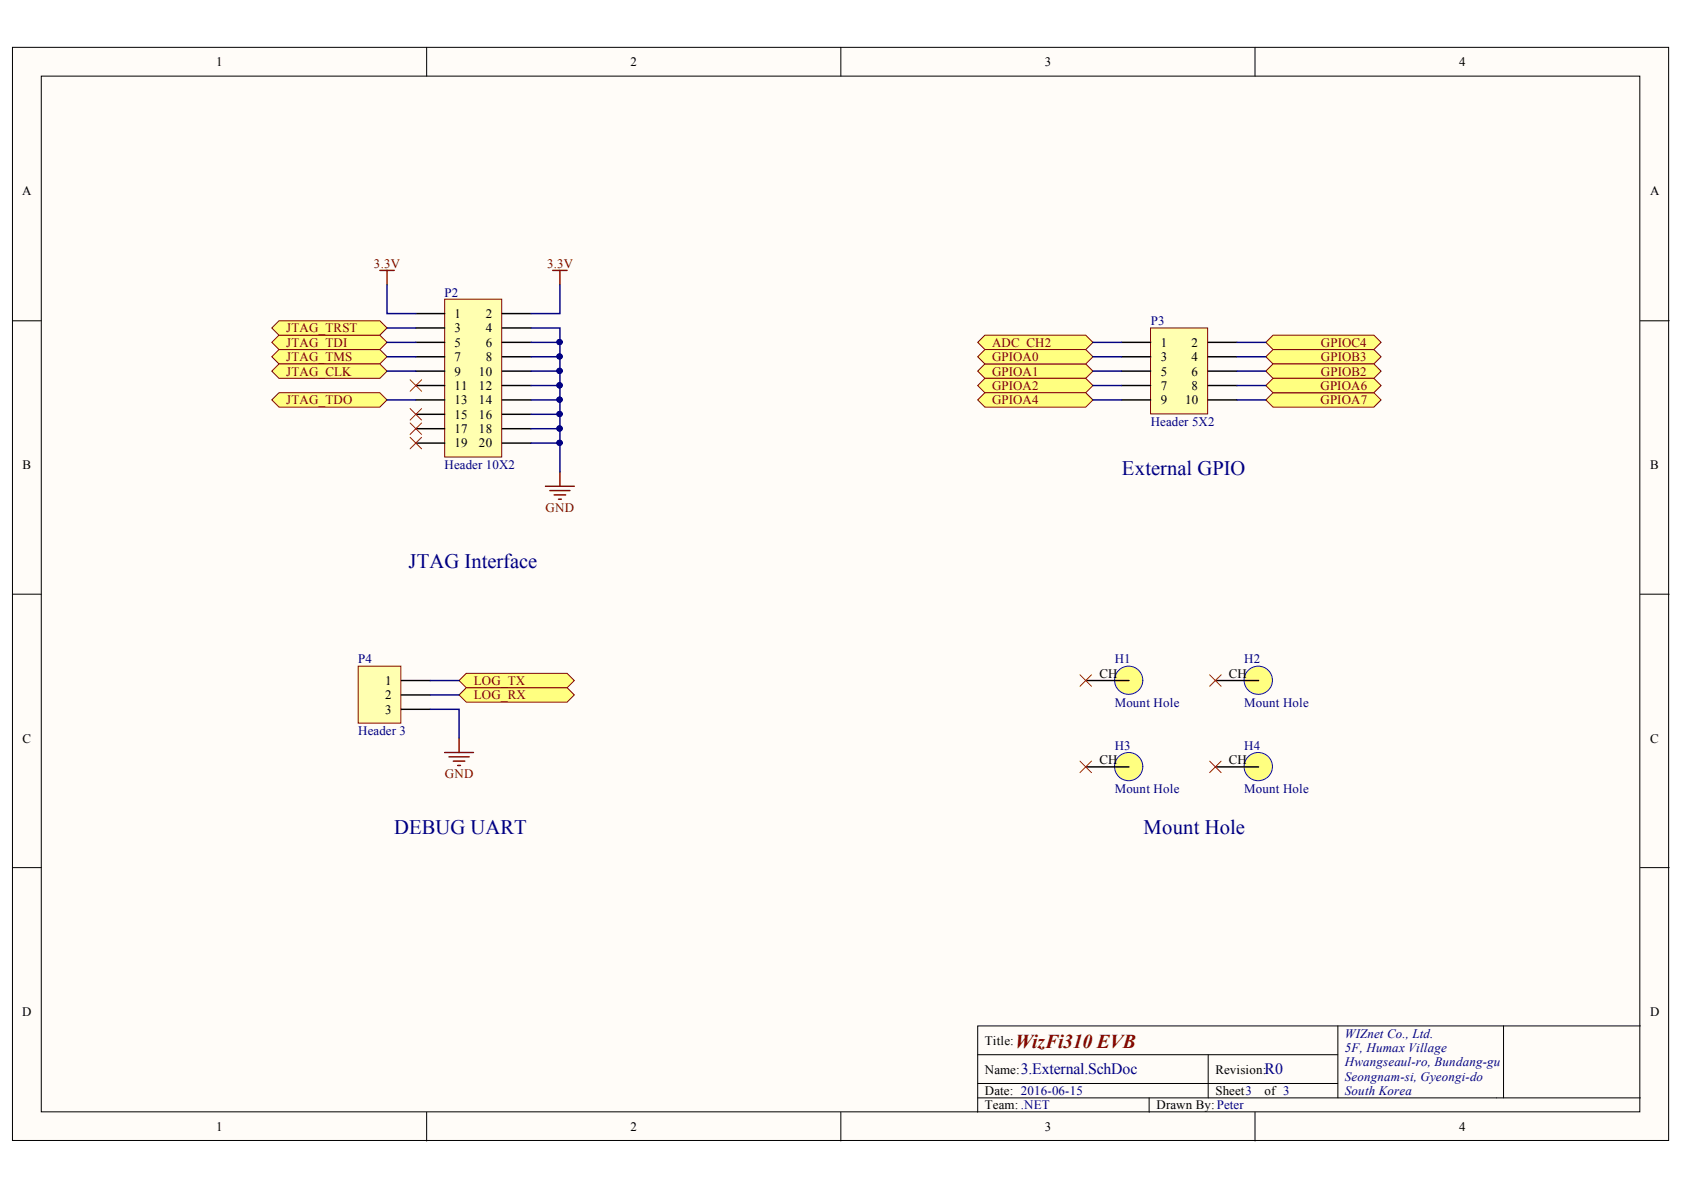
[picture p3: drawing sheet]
<svg xmlns="http://www.w3.org/2000/svg" width="297mm" height="210mm" viewBox="0 0 297 210" stroke-linecap="round" stroke-linejoin="round" font-family="sans-serif">
<g fill="#fffcf8" stroke="#000" stroke-width=".18">
<path d="M2.2 8.4h292.1v192.8h-292.1z"/>
<path d="M7.3 13.4h281.9v182.7h-281.9z"/>
</g>
<g fill="none" stroke="#000" stroke-width=".18">
<path d="M75.3 8.4v5M148.3 8.4v5M221.4 8.4v5M2.2 56.6h5.1M289.3 56.6h5.1M2.2 104.8h5.1M289.3 104.8h5.1M2.2 153h5.1M289.3 153h5.1M75.3 196.2v5.1M148.3 196.2v5.1M172.5 186h63.5"/>
<path d="M172.5 193.7h116.8M172.5 191.1h63.5M202.7 193.7v2.5M213.1 186v7.7M221.4 196.2v5.1M236 181v12.7M265.2 181h-92.7v15.2M289.3 181h-24.1v12.7"/>
</g>
<path d="M78.4 52.8h10.1v27.8h-10.1z" fill="#ffffb0" stroke="#800000" stroke-width=".18"/>
<g fill="none" stroke="#000" stroke-width=".25">
<path d="M73.4 55.3h5M73.4 57.8h5M88.6 55.3h5.1M88.6 57.8h5.1M73.4 60.4h5M73.4 62.9h5M73.4 65.5h5M73.4 68h5M73.4 70.5h5M73.4 73.1h5M73.4 75.6h5M73.4 78.2h5"/>
<path d="M88.6 60.4h5.1M88.6 62.9h5.1M88.6 65.5h5.1M88.6 68h5.1M88.6 70.5h5.1M88.6 73.1h5.1M88.6 75.6h5.1M88.6 78.2h5.1"/>
</g>
<g fill="#ffff80" stroke="#800000" stroke-width=".18">
<path d="M47.9 62.9l1.3-1.2h17.8l1.3 1.2-1.3 1.3h-17.8z" fill-rule="evenodd"/>
<path d="M47.9 70.5l1.3-1.2h17.8l1.3 1.2-1.3 1.3h-17.8z" fill-rule="evenodd"/>
<path d="M47.9 60.4l1.3-1.3h17.8l1.3 1.3-1.3 1.3h-17.8z" fill-rule="evenodd"/>
<path d="M47.9 57.8l1.3-1.2h17.8l1.3 1.2-1.3 1.3h-17.8z" fill-rule="evenodd"/>
<path d="M47.9 65.5l1.3-1.3h17.8l1.3 1.3-1.3 1.2h-17.8z" fill-rule="evenodd"/>
</g>
<g fill="none" stroke="#000080" stroke-width=".25">
<path d="M68.3 50.2v5.1h5.1M68.3 57.8h5.1M93.7 57.8h5.1v25.4M98.8 50.2v5.1h-5.1M68.3 60.4h5.1M68.3 62.9h5.1M68.3 65.5h5.1M68.3 70.5h5.1M93.7 60.4h5.1M93.7 62.9h5.1M93.7 65.5h5.1M93.7 70.5h5.1"/>
<path d="M93.7 68h5.1M93.7 73.1h5.1M93.7 75.6h5.1M93.7 78.2h5.1"/>
</g>
<g fill="#000080" stroke="#000080" stroke-width=".18">
<circle cx="98.7" cy="60.3" r=".46"/>
<circle cx="98.7" cy="62.9" r=".46"/>
<circle cx="98.7" cy="65.4" r=".46"/>
<circle cx="98.7" cy="68" r=".47"/>
<circle cx="98.7" cy="70.5" r=".46"/>
<circle cx="98.7" cy="73" r=".46"/>
<circle cx="98.7" cy="75.6" r=".47"/>
<circle cx="98.7" cy="78.1" r=".46"/>
</g>
<path d="M72.3 67l2.1 2M72.3 74.6l2.1 2M72.3 77.1l2.1 2.1M74.4 67l-2.1 2M74.4 74.6l-2.1 2M74.4 77.1l-2.1 2.1" fill="none" stroke="#f00" stroke-width=".18"/>
<path d="M67 47.7h2.5M68.3 47.7v2.5M97.5 47.7h2.5M98.8 47.7v2.5M96.2 85.8h5.1M97 86.5h3.5M97.7 87.3h2.1M98.5 88.1h.5M98.8 83.2v2.6" fill="none" stroke="#800000" stroke-width=".25"/>
<path d="M63.2 117.5h7.5v10.1h-7.5z" fill="#ffffb0" stroke="#800000" stroke-width=".18"/>
<path d="M70.8 120h5.1M70.8 122.6h5.1M70.8 125.1h5.1" fill="none" stroke="#000" stroke-width=".25"/>
<g fill="#ffff80" stroke="#800000" stroke-width=".18">
<path d="M81 120l1.2-1.2h17.8l1.3 1.2-1.3 1.3h-17.8z" fill-rule="evenodd"/>
<path d="M81 122.6l1.2-1.3h17.8l1.3 1.3-1.3 1.2h-17.8z" fill-rule="evenodd"/>
</g>
<path d="M75.9 125.1h5.1v5.1M75.9 120h5.1M75.9 122.6h5.1" fill="none" stroke="#000080" stroke-width=".25"/>
<path d="M78.4 132.7h5.1M79.2 133.5h3.6M80 134.3h2M80.7 135h.5M81 130.2v2.5" fill="none" stroke="#800000" stroke-width=".25"/>
<g fill="#ffff80" stroke="#800000" stroke-width=".18">
<path d="M223.3 62.9l1.2-1.2h17.8l1.3 1.2-1.3 1.3h-17.8z" fill-rule="evenodd"/>
<path d="M223.3 65.5l1.2-1.3h17.8l1.3 1.3-1.3 1.2h-17.8z" fill-rule="evenodd"/>
<path d="M223.3 60.4l1.2-1.3h17.8l1.3 1.3-1.3 1.3h-17.8z" fill-rule="evenodd"/>
<path d="M172.5 60.4l1.2-1.3h17.8l1.3 1.3-1.3 1.3h-17.8z" fill-rule="evenodd"/>
<path d="M172.5 65.5l1.2-1.3h17.8l1.3 1.3-1.3 1.2h-17.8z" fill-rule="evenodd"/>
<path d="M172.5 68l1.2-1.3h17.8l1.3 1.3-1.3 1.3h-17.8z" fill-rule="evenodd"/>
<path d="M172.5 70.5l1.2-1.2h17.8l1.3 1.2-1.3 1.3h-17.8z" fill-rule="evenodd"/>
<path d="M223.3 70.5l1.2-1.2h17.8l1.3 1.2-1.3 1.3h-17.8z" fill-rule="evenodd"/>
<path d="M223.3 68l1.2-1.3h17.8l1.3 1.3-1.3 1.3h-17.8z" fill-rule="evenodd"/>
<path d="M172.5 62.9l1.2-1.2h17.8l1.3 1.2-1.3 1.3h-17.8z" fill-rule="evenodd"/>
</g>
<path d="M202.9 57.8h10.1v15.2h-10.1z" fill="#ffffb0" stroke="#800000" stroke-width=".18"/>
<path d="M197.9 60.4h5M197.9 62.9h5M197.9 65.5h5M197.9 68h5M197.9 70.5h5M213.1 60.4h5.1M213.1 62.9h5.1M213.1 65.5h5.1M213.1 68h5.1M213.1 70.5h5.1" fill="none" stroke="#000" stroke-width=".25"/>
<path d="M192.8 60.4h5.1M192.8 62.9h5.1M192.8 65.5h5.1M192.8 68h5.1M192.8 70.5h5.1M218.2 60.4h5.1M218.2 62.9h5.1M218.2 65.5h5.1M218.2 68h5.1M218.2 70.5h5.1" fill="none" stroke="#000080" stroke-width=".25"/>
<circle cx="199.1" cy="120" r="2.49" fill="#ffff80" stroke="#00f" stroke-width=".18"/>
<path d="M191.5 120h7.6" fill="none" stroke="#000" stroke-width=".25"/>
<circle cx="222" cy="120" r="2.5" fill="#ffff80" stroke="#00f" stroke-width=".18"/>
<path d="M214.4 120h7.6" fill="none" stroke="#000" stroke-width=".25"/>
<circle cx="199.1" cy="135.2" r="2.49" fill="#ffff80" stroke="#00f" stroke-width=".18"/>
<path d="M191.5 135.3h7.6" fill="none" stroke="#000" stroke-width=".25"/>
<circle cx="222" cy="135.2" r="2.5" fill="#ffff80" stroke="#00f" stroke-width=".18"/>
<path d="M214.4 135.3h7.6" fill="none" stroke="#000" stroke-width=".25"/>
<path d="M72.3 72.1l2.1 2M74.4 72.1l-2.1 2M190.5 119l2 2.1M192.5 119l-2 2.1M213.4 119l2 2.1M215.4 119l-2 2.1M190.5 134.3l2 2M192.5 134.3l-2 2M213.4 134.3l2 2M215.4 134.3l-2 2" fill="none" stroke="#f00" stroke-width=".18"/>
<g font-size="3.6" fill="#000080">
<text x="197.9" y="83.7">External GPIO</text>
<text x="72.1" y="100.2">JTAG Interface</text>
<text x="69.5" y="147.2">DEBUG UART</text>
<text x="201.7" y="147.2">Mount Hole</text>
</g>
<text font-size="3.5" fill="#800000" x="179" y="184.8">WizFi310 EVB</text>
<g font-size="2.8" fill="#000080">
<text x="180.1" y="189.5">3.External.SchDoc</text>
<text x="223" y="189.5">R0</text>
</g>
<g font-size="2.3">
<text x="38.1" y="11.7">1</text>
<text x="111.2" y="11.7">2</text>
<text x="184.3" y="11.7">3</text>
<text x="257.4" y="11.7">4</text>
<text x="3.9" y="34.5">A</text>
<text x="291.1" y="34.5">A</text>
<text x="80.2" y="56.1">1</text>
<text x="80.2" y="58.6">3</text>
<text x="85.7" y="56.1">2</text>
<text x="85.7" y="58.6">4</text>
<text x="80.2" y="61.2">5</text>
<text x="80.2" y="63.7">7</text>
<text x="85.7" y="61.2">6</text>
<text x="85.7" y="63.7">8</text>
<text x="204.7" y="61.2">1</text>
<text x="204.7" y="63.7">3</text>
<text x="210.2" y="61.2">2</text>
<text x="210.2" y="63.7">4</text>
<text x="80.2" y="66.2">9</text>
<text x="80.2" y="68.8">11</text>
<text x="80.2" y="71.3">13</text>
<text x="84.5" y="66.2">10</text>
<text x="84.5" y="68.8">12</text>
<text x="84.5" y="71.3">14</text>
<text x="204.7" y="66.2">5</text>
<text x="204.7" y="68.8">7</text>
<text x="204.7" y="71.3">9</text>
<text x="209.1" y="71.3">10</text>
<text x="210.2" y="66.2">6</text>
<text x="210.2" y="68.8">8</text>
<text x="80.2" y="73.9">15</text>
<text x="80.2" y="76.4">17</text>
<text x="84.5" y="73.9">16</text>
<text x="84.5" y="76.4">18</text>
<text x="4" y="82.7">B</text>
<text x="80.2" y="78.9">19</text>
<text x="84.5" y="78.9">20</text>
<text x="291.1" y="82.7">B</text>
<text x="193.9" y="119.6">CH</text>
<text x="216.8" y="119.6">CH</text>
<text x="67.9" y="120.8">1</text>
<text x="67.9" y="123.4">2</text>
<text x="67.9" y="125.9">3</text>
<text x="4" y="131">C</text>
<text x="291.1" y="131">C</text>
<text x="193.9" y="134.8">CH</text>
<text x="216.8" y="134.8">CH</text>
<text x="3.9" y="179.2">D</text>
<text x="291.1" y="179.2">D</text>
<text x="173.7" y="184.3">Title:</text>
<text x="173.7" y="189.4">Name:</text>
<text x="214.4" y="189.4">Revision:</text>
<text x="173.7" y="193.2">Date: 2016-06-15</text>
<text x="173.7" y="195.7">Team: .NET</text>
<text x="204" y="195.7">Drawn By: Peter</text>
<text x="214.4" y="193.2">Sheet3</text>
<text x="223" y="193.2">of 3</text>
<text x="38.1" y="199.5">1</text>
<text x="111.2" y="199.5">2</text>
<text x="184.3" y="199.5">3</text>
<text x="257.4" y="199.5">4</text>
</g>
<g font-size="2.3" fill="#800000">
<text x="66" y="47.2">3.3V</text>
<text x="96.5" y="47.2">3.3V</text>
<text x="50.5" y="58.6">JTAG_TRST</text>
<text x="50.5" y="63.7">JTAG_TMS</text>
<text x="50.5" y="61.2">JTAG_TDI</text>
<text x="175" y="61.2">ADC_CH2</text>
<text x="175" y="63.7">GPIOA0</text>
<text x="233" y="63.7">GPIOB3</text>
<text x="233" y="61.2">GPIOC4</text>
<text x="50.5" y="71.3">JTAG_TDO</text>
<text x="50.5" y="66.2">JTAG_CLK</text>
<text x="175" y="66.2">GPIOA1</text>
<text x="175" y="68.8">GPIOA2</text>
<text x="175" y="71.3">GPIOA4</text>
<text x="232.9" y="71.3">GPIOA7</text>
<text x="232.9" y="68.8">GPIOA6</text>
<text x="233" y="66.2">GPIOB2</text>
<text x="96.2" y="90.3">GND</text>
<text x="83.6" y="120.8">LOG_TX</text>
<text x="83.6" y="123.4">LOG_RX</text>
<text x="78.5" y="137.3">GND</text>
</g>
<g font-size="2.3" fill="#000080">
<text x="78.4" y="52.3">P2</text>
<text x="203" y="57.4">P3</text>
<text x="203" y="75.1">Header 5X2</text>
<text x="78.4" y="82.7">Header 10X2</text>
<text x="63.2" y="117">P4</text>
<text x="196.6" y="117">H1</text>
<text x="219.5" y="117">H2</text>
<text x="196.6" y="124.6">Mount Hole</text>
<text x="219.5" y="124.6">Mount Hole</text>
<text x="63.2" y="129.7">Header 3</text>
<text x="196.6" y="132.2">H3</text>
<text x="219.5" y="132.2">H4</text>
<text x="196.6" y="139.8">Mount Hole</text>
<text x="219.5" y="139.8">Mount Hole</text>
<text x="237.2" y="183">WIZnet Co., Ltd.</text>
<text x="237.2" y="185.6">5F, Humax Village</text>
<text x="237.2" y="188.1">Hwangseaul-ro, Bundang-gu</text>
<text x="237.2" y="190.6">Seongnam-si, Gyeongi-do</text>
<text x="237.2" y="193.2">South Korea</text>
</g>
</svg>
